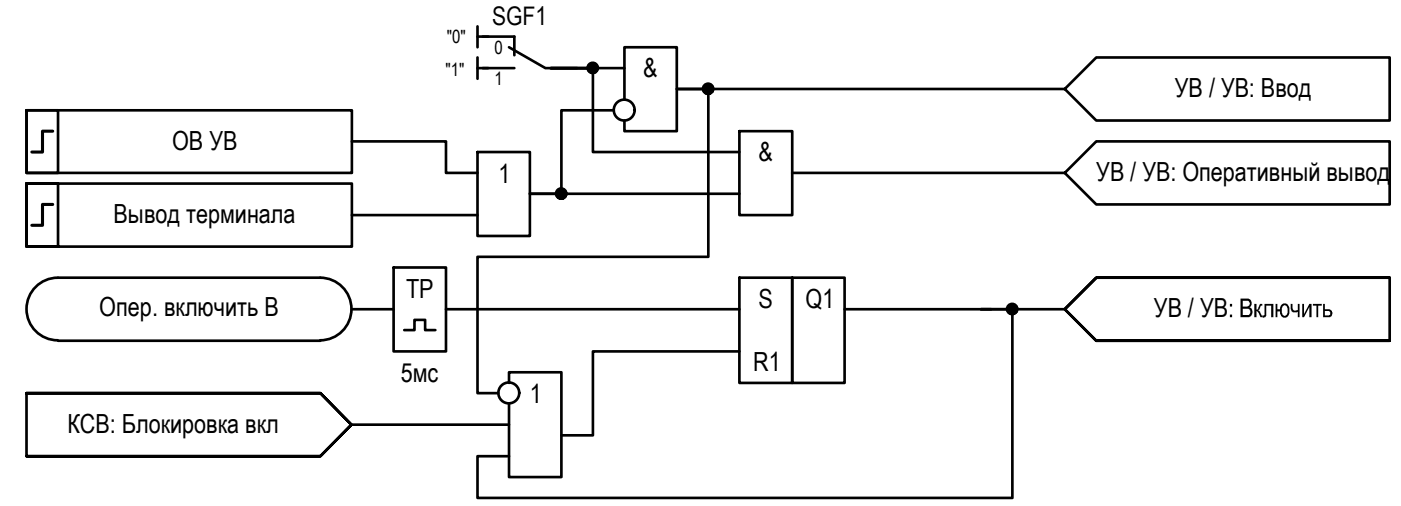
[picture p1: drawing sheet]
<svg xmlns="http://www.w3.org/2000/svg" width="134mm" height="48mm" viewBox="0 0 134 48" stroke-linecap="round" stroke-linejoin="round" font-family="sans-serif">
<!-- layer: 0 -->
<g fill="none" stroke="#000" stroke-width=".25">
<path d="M2.5 10.5h31.1v6h-31.1zM2.5 10.5h3v6h-3zM2.5 17.5v6h3v-6h-3h31.1v6h-31.1zM33.6 13.5h8.9v3h3M45.5 14.5h5v8h-5zM45.5 2.5v2M45.5 5.5v2M45.5 3.5h1.1M45.5 6.5h1.1M58.5 10.5h-5v8h-3h20M59.6 9.5v-5h4.9v8h-4.9v-1M59.6 6.5h-7.1h4v8h14"/>
<path d="M70.5 12.5h5.1v8h-5.1zM75.6 16.5h25.9M101.5 8.5l3.1-3h27.9v6h-27.9zM101.5 16.5l3.1-3h27.9v6h-27.9zM101.5 8.5h-37h3.1v16h-22.1v13h2M2.5 37.5v6h28.1l2.9-3-2.9-3h-28.1h28.1l2.9 3-2.9 3h-28.1M5.5 26.5a2.98 2.98 0 0 0-3 3 2.98 2.98 0 0 0 3 2.9M5.5 26.5h25a2.98 2.98 0 0 1 3 3 2.98 2.98 0 0 1-3 2.9M5.5 32.5h25.1M33.6 29.5h3.9M33.6 20.5h11.9M37.5 25.5h5v8h-5z"/>
<path d="M38.6 31.5h.9v-1h1v1h1M42.5 29.5h28M48.5 36.5v-1h5v10h-5v-7M70.5 26.5h5.1v10h-5.1zM70.5 33.5h-14v8h-3M75.6 26.5h4.9v10h-4.9zM80.5 29.5h21M93.5 29.5h3.1v18h-51.1v-4h3M132.5 26.5h-27.9l-3.1 3 3.1 3h27.9v-6h-27.9l-3.1 3 3.1 3h27.9M33.6 40.5h14.9"/>
<circle cx="53.5" cy="18.5" r=".49"/>
<circle cx="56.5" cy="6.5" r=".49"/>
<circle cx="59.5" cy="10.5" r=".99"/>
<circle cx="67.5" cy="8.5" r=".49"/>
<circle cx="48.5" cy="37.5" r=".99"/>
<circle cx="96.5" cy="29.5" r=".49"/>
</g>
<g fill="#000">
<path d="M120.6 29h.8v1.2h-.2v-1.1h-.4v.7a.32 .32 0 0 1-.1 .3 .32 .32 0 0 1-.3 .1v-.1l.2-.1zM123.1 29h.2v.2a.33 .33 0 0 0 .1 .4 .33 .33 0 0 0 .4 0v-.6h.1v1.2h-.1v-.5a.43 .43 0 0 1-.5 .1 .43 .43 0 0 1-.2-.5zM124.2 29h.2v.9l.5-.9h.2v1.2h-.2v-.9l-.5 .9h-.2zM125.2 29h.9v.1h-.4v1.1h-.1v-1.1h-.4z"/>
<path d="M121.7 29h.1v.5l.3-.1a.46 .46 0 0 1 .5-.5 .46 .46 0 0 1 .4 .6v.2a.46 .46 0 0 1-.5 .6 .46 .46 0 0 1-.4-.6h-.3v.5h-.1zM122.4 29.1l-.2 .4a.39 .39 0 0 0 .1 .4 .39 .39 0 0 0 .3 .2 .72 .72 0 0 0 0-1z"/>
<path d="M126.2 29h.2v.5h.2a.39 .39 0 0 1 .5 .3 .39 .39 0 0 1-.4 .4h-.5zM126.4 29.7v.4h.2a.22 .22 0 0 0 .3-.2 .22 .22 0 0 0-.3-.2z"/>
</g>
<g fill="#000" stroke="#000" stroke-width=".1">
<path d="M53.2 18.9h.7zM53.2 18.1h.7zM53.4 19h.3zM53.5 18h.1zM56.4 6h.3zM56.4 7h.3zM56.5 6h.1zM67.3 8.9h.5zM67.3 8.1h.5zM67.4 9h.2zM67.5 8h.1zM96.3 29.1h.5z"/>
<path d="M96.4 30h.2zM96.5 29h.1z"/>
<path d="M53.4 19h.2zM53.5 19h.1z"/>
<path d="M53.5 18h.2zM53.4 18h.3z"/>
<path d="M53.4 18h.3zM53.4 18h.3z"/>
<path d="M53.4 18l.4 .1zM53.4 18l.4 .1z"/>
<path d="M53.4 19h.3zM53.4 19h.3z"/>
<path d="M53.3 18.1h.5zM53.3 18.1h.5z"/>
<path d="M53.3 18.9h.5zM53.3 18.9l.4 .1z"/>
<path d="M53.3 18.1h.5zM53.3 18.1h.5z"/>
<path d="M53.3 18.9h.5zM53.3 18.9h.5z"/>
<path d="M53.2 18.1h.7zM53.2 18.1h.7zM53.2 18.1h.7z"/>
<path d="M53.2 18.9h.6zM53.2 18.9h.6z"/>
<path d="M53.2 18.1l.7 .1zM53.2 18.1l.7 .1z"/>
<path d="M53.2 18.9h.7zM53.2 18.9h.6z"/>
<path d="M53.2 18.2h.8zM53.2 18.2h.8z"/>
<path d="M53.2 18.8h.7zM53.2 18.8l.7 .1zM53.2 18.9h.7z"/>
<path d="M53.1 18.2l.9 .1zM53.1 18.2l.9 .1z"/>
<path d="M53.1 18.3h.9zM53.1 18.3h.9z"/>
<path d="M53.1 18.7l.9 .1zM53.1 18.7l.9 .1z"/>
<path d="M53.1 18.8h.9zM53.1 18.8h.8z"/>
<path d="M53.1 18.3h.9zM53.1 18.3h.9z"/>
<path d="M53.1 18.3l.9 .1zM53.1 18.3l.9 .1z"/>
<path d="M53.1 18.6l.9 .1zM53.1 18.6l.9 .1z"/>
<path d="M53.1 18.7h.9zM53.1 18.7h.9z"/>
<path d="M53 18.4h1zM53 18.4h1z"/>
<path d="M53 18.4l1 .1zM53 18.4l1 .1z"/>
<path d="M53 18.5l1 .1v-.1zM53 18.5l1 .1h-1z"/>
<path d="M53 18.6h1zM53 18.6h1z"/>
<path d="M53 18.6h1zM53 18.6h1z"/>
<path d="M56.4 7h.2zM56.5 7h.1z"/>
<path d="M56.5 6h.2zM56.5 6h.2zM56.4 6h.3z"/>
<path d="M56.4 6h.4zM56.3 6h.5z"/>
<path d="M56.4 7h.3zM56.4 7h.3z"/>
<path d="M56.3 6l.5 .1zM56.3 6l.5 .1z"/>
<path d="M56.3 7h.5zM56.3 7h.4z"/>
<path d="M56.3 6.1h.5zM56.3 6.1h.5z"/>
<path d="M56.3 6.9h.5zM56.3 6.9l.5 .1z"/>
<path d="M56.3 6.1h.5zM56.3 6.1h.5z"/>
<path d="M56.2 6.1l.7 .1zM56.2 6.1l.7 .1z"/>
<path d="M56.2 6.9h.6zM56.2 6.9h.6z"/>
<path d="M56.3 6.9h.5zM56.3 6.9h.5z"/>
<path d="M56.2 6.2h.7zM56.2 6.2h.7z"/>
<path d="M56.2 6.8h.7zM56.2 6.8l.6 .1z"/>
<path d="M56.1 6.2h.9zM56.1 6.2h.9z"/>
<path d="M56.1 6.8h.8zM56.1 6.8h.8z"/>
<path d="M56.1 6.2l.9 .1zM56.1 6.2l.9 .1z"/>
<path d="M56.1 6.3h.9zM56.1 6.3h.9z"/>
<path d="M56.1 6.7h.9zM56.1 6.7h.9z"/>
<path d="M56.1 6.7h.9zM56.1 6.7l.8 .1z"/>
<path d="M56.1 6.3l.9 .1zM56.1 6.3l.9 .1z"/>
<path d="M56 6.4h1zM56 6.4h1z"/>
<path d="M56 6.4l1 .1zM56 6.4l1 .1z"/>
<path d="M56 6.5h1.1zM56 6.5h1.1z"/>
<path d="M56 6.5l1 .1zM56 6.5l1 .1z"/>
<path d="M56 6.6h1zM56 6.6h1z"/>
<path d="M56 6.6l1 .1zM56 6.6l1 .1z"/>
<path d="M56.1 6.7h.9zM56.1 6.7h.9z"/>
<path d="M56 6.5h1.1zM56 6.5h1z"/>
<path d="M67.4 9h.2zM67.5 9h.1z"/>
<path d="M67.5 8h.1zM67.4 8h.2z"/>
<path d="M67.4 8h.3zM67.4 8h.3z"/>
<path d="M67.4 8l.4 .1zM67.4 8l.4 .1zM67.3 8.1h.5z"/>
<path d="M67.4 8.9h.3zM67.4 8.9l.2 .1z"/>
<path d="M67.3 8.1h.5zM67.3 8.1h.5z"/>
<path d="M67.3 8.9h.5zM67.3 8.9h.4z"/>
<path d="M67.3 8.1h.5zM67.2 8.1h.6z"/>
<path d="M67.3 8.9h.5zM67.3 8.9h.5zM67.3 8.9h.5z"/>
<path d="M67.2 8.1h.7zM67.2 8.1h.7z"/>
<path d="M67.2 8.9h.6zM67.2 8.9h.6z"/>
<path d="M67.2 8.1l.7 .1zM67.2 8.1l.7 .1z"/>
<path d="M67.2 8.8h.7zM67.2 8.8l.6 .1z"/>
<path d="M67.1 8.2h.9zM67.1 8.2h.9z"/>
<path d="M67.1 8.8h.8zM67.1 8.8h.8z"/>
<path d="M67.1 8.2l.9 .1zM67.1 8.2l.9 .1z"/>
<path d="M67.1 8.3h.9zM67.1 8.3h.9z"/>
<path d="M67.1 8.7l.9 .1zM67.1 8.7l.9 .1z"/>
<path d="M67.1 8.8h.9zM67.1 8.8h.8z"/>
<path d="M67.1 8.3l.9 .1zM67.1 8.3l.9 .1z"/>
<path d="M67 8.4h1zM67 8.4h1z"/>
<path d="M67 8.4h1zM67 8.4h1z"/>
<path d="M67 8.4l1 .1zM67 8.4l1 .1z"/>
<path d="M67 8.5h1zM67 8.5h1z"/>
<path d="M67 8.5l1 .1v-.1zM67 8.5l1 .1h-1z"/>
<path d="M67 8.6l1 .1zM67 8.6l1 .1z"/>
<path d="M67 8.7h1zM67 8.7h1z"/>
<path d="M67.1 8.7h.9zM67.1 8.7h.9z"/>
<path d="M96.4 30h.2zM96.5 30h.1z"/>
<path d="M96.5 29h.1zM96.4 29h.2z"/>
<path d="M96.4 29h.3zM96.4 29h.3z"/>
<path d="M96.4 29l.4 .1zM96.4 29l.4 .1zM96.3 29.1h.5z"/>
<path d="M96.4 29.9h.3zM96.4 29.9l.2 .1z"/>
<path d="M96.3 29.1h.5zM96.3 29.1h.5z"/>
<path d="M96.3 29.9h.5zM96.3 29.9h.5z"/>
<path d="M96.3 29.9h.5zM96.3 29.9h.4z"/>
<path d="M96.3 29.1h.5zM96.2 29.1h.6z"/>
<path d="M96.3 29.9h.5zM96.3 29.9h.5z"/>
<path d="M96.2 29.1h.7zM96.2 29.1h.7z"/>
<path d="M96.2 29.9h.6zM96.2 29.9h.6z"/>
<path d="M96.2 29.1l.7 .1zM96.2 29.1l.7 .1z"/>
<path d="M96.2 29.8h.7zM96.2 29.8l.6 .1z"/>
<path d="M96.1 29.2h.9zM96.1 29.2h.9z"/>
<path d="M96.1 29.8h.8zM96.1 29.8h.8z"/>
<path d="M96.1 29.2l.9 .1zM96.1 29.2l.9 .1z"/>
<path d="M96.1 29.3h.9zM96.1 29.3h.9z"/>
<path d="M96.1 29.7l.9 .1zM96.1 29.7l.9 .1z"/>
<path d="M96.1 29.8h.9zM96.1 29.8h.8z"/>
<path d="M96.1 29.3l.9 .1zM96.1 29.3l.9 .1z"/>
<path d="M96 29.4h1zM96 29.4h1z"/>
<path d="M96 29.4h1zM96 29.4h1z"/>
<path d="M96 29.4l1 .1zM96 29.4l1 .1z"/>
<path d="M96 29.5h1zM96 29.5h1z"/>
<path d="M96 29.5l1 .1zM96 29.5l1 .1z"/>
<path d="M96 29.6l1 .1v-.1zM96 29.6l1 .1h-1z"/>
<path d="M96 29.7h1zM96 29.7h1z"/>
<path d="M96.1 29.7h.9zM96.1 29.7h.9z"/>
</g>
<path d="M46 3.5h3.1v1.8M46 6.5h3.1M48.5 4.5l3.5 2h3" fill="none" stroke="#000" stroke-width=".25"/>
<!-- layer: 0 -->
<path d="M5 12.5h-.9v2h-1.1M5 19.5h-.9v2h-1.1" fill="none" stroke="#000" stroke-width=".3"/>
<g font-size="2.5">
<text x="61.3" y="7.4">&amp;</text>
<text x="112" y="9.2">УВ / УВ: Ввод</text>
<text x="16.4" y="14.3">ОВ УВ</text>
<text x="47.5" y="17.4">1</text>
<text x="72.3" y="15.4">&amp;</text>
<text x="104.6" y="17.2">УВ / УВ: Оперативный вывод</text>
<text x="10.8" y="21.2">Вывод терминала</text>
<text x="38.7" y="28.4">TP</text>
<text x="72.3" y="29.4">S</text>
<text x="76.8" y="29.4">Q1</text>
<text x="9.5" y="30.2">Опер. включить В</text>
<text x="71.8" y="35.4">R1</text>
<text x="110.1" y="30.2">УВ / УВ</text>
<text x="117.1" y="30.2">: Включить</text>
<text x="6.4" y="41.3">КСВ: Блокировка вкл</text>
<text x="38.2" y="36.4">5мс</text>
<text x="50.5" y="38.4">1</text>
</g>
<text font-size="2.4" x="46.9" y="2.4">SGF1</text>
<g font-size="1.7">
<text x="42.6" y="4.1">&quot;0&quot;</text>
<text x="47.1" y="5.1">0</text>
<text x="42.5" y="7.3">&quot;1&quot;</text>
<text x="47.1" y="8.1">1</text>
</g>
</svg>
